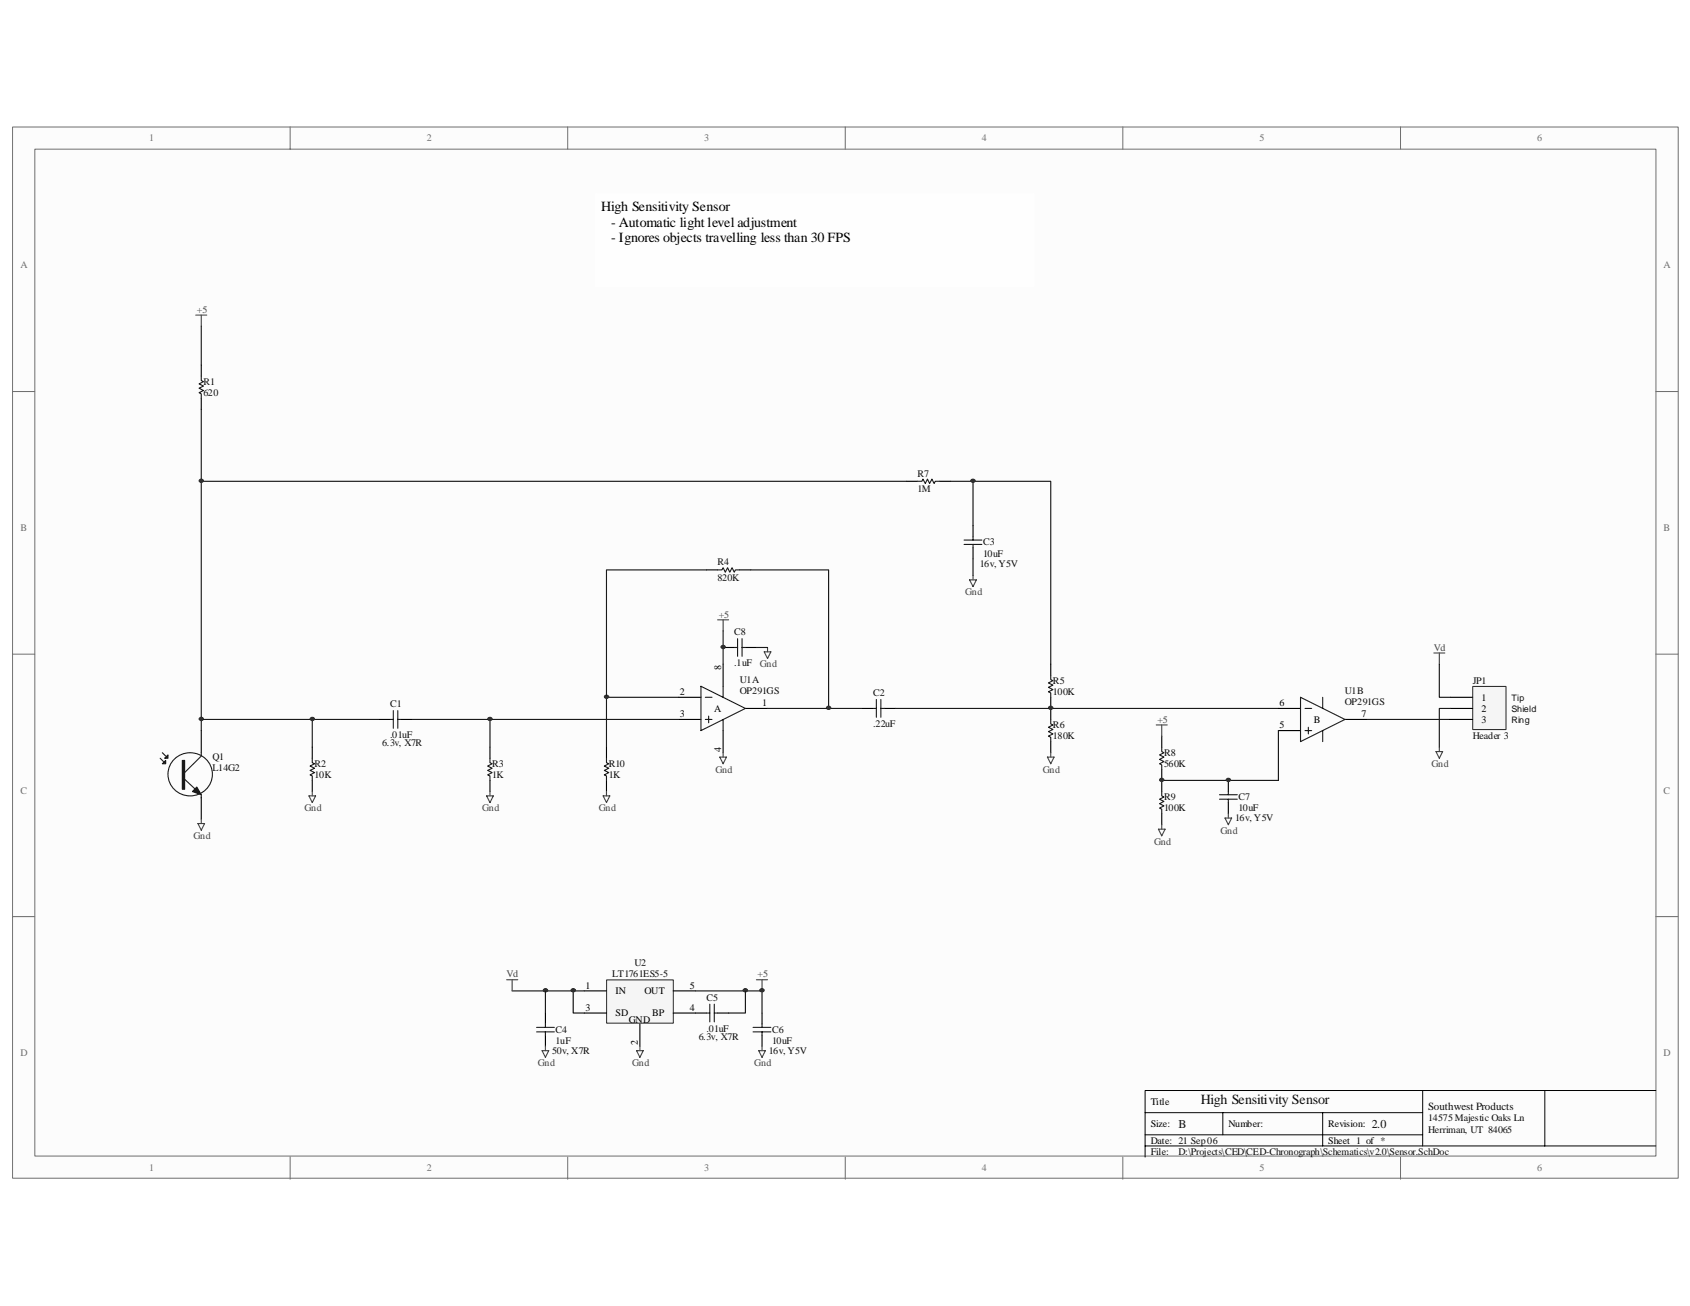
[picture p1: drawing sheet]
<svg xmlns="http://www.w3.org/2000/svg" width="279mm" height="216mm" viewBox="0 0 279 216" stroke-linecap="round" stroke-linejoin="round" font-family="sans-serif">
<path d="M2.1 21h275.4v173.8h-275.4z" fill="#fcfcfc"/>
<path d="M2.1 21h275.4v173.8h-275.4z" fill="none" stroke="#6e6e6e" stroke-width=".17"/>
<path d="M5.8 24.7h268v166.4h-268z" fill="#fcfcfc"/>
<g fill="none" stroke="#6e6e6e" stroke-width=".17">
<path d="M5.8 24.7h268v166.4h-268zM48 21v3.6M93.9 21v3.6M139.7 21v3.6M185.6 21v3.6M231.5 21v3.6M2.1 64.7h3.6M273.7 64.7h3.7M2.1 108.1h3.6M273.7 108.1h3.7M2.1 151.5h3.6M273.7 151.5h3.7"/>
<path d="M48 191.3v3.6M93.9 191.3v3.6M139.7 191.3v3.6M185.6 191.3v3.6M231.5 191.3v3.6"/>
</g>
<path d="M189.3 183.9h45.9M189.3 189.4h84.4M189.3 187.6h45.9M202.2 183.9v3.7M218.7 183.9v5.5M235.2 180.3v9.1M255.4 180.3h-66.1v11M273.7 180.3h-18.3v9.1" fill="none" stroke="#000" stroke-width=".17"/>
<path d="M112.2 115.3h3.7M112.2 118.9h3.7M119.5 109.8v3.7M123.2 117.1h3.7M211.3 117.1h3.7M222.4 118.9h3.6M33.3 120.8v3.6M33.3 131.8v3.6M119.5 120.8v3.6M211.3 120.8h3.7M115 167.5h1.8M118.6 167.5h1.9" fill="none" stroke="#000" stroke-width=".18"/>
<g fill="none" stroke="#1c1c1c" stroke-width=".18">
<path d="M115.9 113.5l7.3 3.6-7.3 3.7zM116.6 115.3h1.1M116.6 118.9h1.1M117.2 118.4v1.1M119.5 113.5v1.8M119.5 118.9v1.9M215 115.3l7.4 3.6-7.4 3.7zM215.8 117.1h1.1M218.7 115.3v1.8M26.5 125.3l.5 .6M26.8 124.4l.6 .6M28.8 125.5a3.6 3.6 0 0 1 5.6 .4 3.6 3.6 0 0 1-1.5 5.4 3.6 3.6 0 0 1-4.5-1.2 3.6 3.6 0 0 1 .4-4.6z"/>
<path d="M30.5 128.8l2.8 2.6v.5M33.3 124.4v.6l-2.8 2.7M215.8 120.8h1.1M216.3 120.2v1.1M218.7 120.8v1.8M116.8 167.5h.5M117.3 166v2.9M118.1 166v2.9M118.1 167.5h.5"/>
</g>
<g fill="#1c1c1c" stroke="#1c1c1c" stroke-width=".18">
<path d="M32.5 130.1l.8 1.3-1.5-.5z"/>
<path d="M27.2 125.3l.6-.5v.5z"/>
<path d="M26.8 126.3l.6-.6v.6z"/>
<path d="M30.1 125.7h.4v4.8h-.4z" fill-rule="evenodd"/>
</g>
<path d="M100.3 162h11v7.1h-11z" fill="#f5f5f5"/>
<path d="M100.3 162h11v7.1h-11z" fill="none" stroke="#262626" stroke-width=".17"/>
<g fill="none" stroke="#000" stroke-width=".18">
<path d="M33.3 60.3v1.9M33.3 65.8v1.9M149.8 79.6h1.9M155.3 79.6h1.9M116.8 94.2h1.8M122.3 94.2h1.8M160.9 86.9v1.8M160.9 90.6v1.8M62.7 118.9h1.8M66.3 118.9h1.9M119.5 107h1.9M123.2 107h1.9"/>
<path d="M142.5 117.1h1.8M146.2 117.1h1.8M173.7 109.8v1.8M173.7 115.3v3.6M51.6 123.5v1.8M51.6 129v1.9M81 123.5v1.8M81 129v1.9M100.3 123.5v1.8M100.3 129v1.9M173.7 122.6v1.8M192.1 121.7v1.8"/>
<path d="M192.1 127.2v3.7M192.1 134.5v1.8M90.2 167.5v1.8M90.2 171.1v1.9M96.6 163.8h3.7M96.6 167.5h3.7M105.8 169.3v3.7M111.3 163.8h3.7M111.3 167.5h3.7M126 167.5v1.8M126 171.1v1.9"/>
</g>
<g fill="none" stroke="#0e0e0e" stroke-width=".18">
<path d="M33.3 53.9v6.4M33.3 67.7v53.1M33.3 79.6h116.5M157.2 79.6h16.5v30.2M160.9 79.6v7.3M116.8 94.2h-16.5v29.3M124.1 94.2h12.9v22.9M160.9 92.4v2.7M33.3 118.9h29.4M51.6 118.9v4.6M68.2 118.9h12.8v4.6M81 118.9h31.2"/>
<path d="M100.3 115.3h11.9M119.5 104.3v5.5M125.1 107h1.8M126.9 117.1h15.6M148 117.1h63.3M226 118.9h13.8M192.1 129h19.2M84.7 163.8h11.9M90.2 163.8v3.7M94.8 163.8v3.7h1.8M115 163.8h11v3.7M123.2 163.8v3.7h-2.7"/>
</g>
<g fill="none" stroke="#1c1c1c" stroke-width=".18">
<path d="M33.3 62.2v.7l.3 .2-.7 .4 .7 .3-.7 .4 .7 .4-.7 .3 .4 .2v.7M151.7 79.6h.7l.2-.4 .4 .7 .3-.7 .4 .7 .4-.7 .3 .7 .2-.3h.7M118.6 94.2h.8l.1-.3 .4 .7 .4-.7 .3 .7 .4-.7 .4 .7 .2-.4h.7M159.4 89.3h2.9M159.4 90h2.9M160.9 88.7v.6M160.9 90v.6M64.5 118.9h.5M65 117.5v2.9M65.8 117.5v2.9M65.8 118.9h.5M121.4 107h.5"/>
<path d="M121.9 105.6v2.9M122.7 105.6v2.9M122.7 107h.5M144.3 117.1h.6M144.9 115.6v3M145.6 115.6v3M145.6 117.1h.6M173.7 111.6v.8l.4 .1-.8 .4 .8 .4-.8 .3 .8 .4-.8 .4 .4 .2v.7M173.7 118.9v.8l.4 .1-.8 .4 .8 .4-.8 .3 .8 .4-.8 .4 .4 .2v.7M51.6 125.3v.8l.4 .2-.7 .3 .7 .4-.7 .4 .7 .3-.7 .4 .3 .2v.7M81 125.3v.8l.4 .2-.8 .3 .8 .4-.8 .4 .8 .3-.8 .4 .4 .2v.7M100.3 125.3v.8l.3 .2-.7 .3 .7 .4-.7 .4 .7 .3-.7 .4 .4 .2v.7"/>
<path d="M192.1 123.5v.7l.3 .2-.7 .4 .7 .4-.7 .3 .7 .4-.7 .4 .4 .1v.8M192.1 130.9v.7l.3 .2-.7 .3 .7 .4-.7 .4 .7 .3-.7 .4 .4 .2v.7M88.7 169.8h3M88.7 170.6h3M90.2 169.3v.5M90.2 170.6v.5M124.5 169.8h2.9M124.5 170.6h2.9M126 169.3v.5M126 170.6v.5"/>
</g>
<g fill="none" stroke="#444" stroke-width=".18">
<path d="M32.4 52.1h1.8M33.3 52.1v1.8M160.3 95.9h1.1l-.5 1.1zM160.9 95.1v.8M118.6 102.5h1.9M119.5 102.5v1.8M126.3 107.8h1.1l-.5 1.1zM126.9 107v.8M191.2 119.8h1.8M192.1 119.8v1.9M237 107.9h1.9M238 107.9v1.9"/>
<path d="M32.7 136.1h1.1l-.5 1.1zM33.3 135.4v.7M51.1 131.6h1.1l-.6 1.1zM51.6 130.9v.7M80.5 131.6h1.1l-.6 1.1zM81 130.9v.7M99.7 131.6h1.1l-.5 1.1zM100.3 130.9v.7M119 125.2h1.1l-.6 1.1zM119.5 124.4v.8M173.2 125.2h1.1l-.6 1.1zM173.7 124.4v.8"/>
<path d="M191.5 137.1h1.1l-.5 1.1zM192.1 136.3v.8M237.4 124.2h1.1l-.5 1.1zM238 123.5v.7M83.8 162h1.8M84.7 162v1.8M89.6 173.7h1.1l-.5 1.1zM90.2 173v.7M105.2 173.7h1.1l-.5 1.1zM105.8 173v.7M125.1 162h1.8M125.4 173.7h1.1l-.5 1.1z"/>
<path d="M126 162v1.8M126 173v.7"/>
</g>
<g fill="#262626" stroke="#262626" stroke-width=".17">
<path d="M122.9 163.6a.41 .41 0 0 1 .7 .1 .35 .35 0 0 1-.4 .3 .35 .35 0 0 1-.3-.4z" fill-rule="evenodd"/>
<path d="M125.7 163.6a.41 .41 0 0 1 .6 .1 .35 .35 0 0 1-.4 .3 .35 .35 0 0 1-.2-.4z" fill-rule="evenodd"/>
<path d="M173.4 116.9a.41 .41 0 0 1 .7 .1 .35 .35 0 0 1-.4 .3 .35 .35 0 0 1-.3-.4z" fill-rule="evenodd"/>
<path d="M80.7 118.7a.41 .41 0 0 1 .7 .2 .35 .35 0 0 1-.4 .2 .35 .35 0 0 1-.3-.4z" fill-rule="evenodd"/>
<path d="M100 115.1a.35 .35 0 0 1 .4-.2 .35 .35 0 0 1 .2 .4 .35 .35 0 0 1-.4 .2 .35 .35 0 0 1-.2-.4z" fill-rule="evenodd"/>
<path d="M160.5 79.3a.35 .35 0 0 1 .5-.1 .35 .35 0 0 1 .2 .4 .35 .35 0 0 1-.5 .2 .35 .35 0 0 1-.2-.5z" fill-rule="evenodd"/>
<circle cx="90.2" cy="163.7" r=".33"/>
<circle cx="94.8" cy="163.7" r=".33"/>
<circle cx="119.6" cy="107" r=".32"/>
<circle cx="33.3" cy="118.9" r=".32"/>
<circle cx="51.7" cy="118.9" r=".33"/>
<circle cx="137" cy="117" r=".33"/>
<circle cx="33.3" cy="79.5" r=".32"/>
</g>
<path d="M98.5 32h72.5v15.3h-72.5z" fill="#fefefe"/>
<path d="M98.5 32h72.5v15.3h-72.5z" fill="none" stroke="#fefefe" stroke-width=".17"/>
<path d="M203.1 129v1.9M203.1 132.7v1.8" fill="none" stroke="#000" stroke-width=".18"/>
<path d="M201.6 131.4h3M201.6 132.1h3M203.1 130.9v.5M203.1 132.1v.6" fill="none" stroke="#1c1c1c" stroke-width=".18"/>
<path d="M202.5 135.2h1.1l-.5 1.1zM203.1 134.5v.7" fill="none" stroke="#444" stroke-width=".18"/>
<g fill="#262626" stroke="#262626" stroke-width=".17">
<circle cx="203.1" cy="128.9" r=".33"/>
<circle cx="192.1" cy="128.9" r=".32"/>
</g>
<path d="M211.3 120.8v8.2" fill="none" stroke="#0e0e0e" stroke-width=".18"/>
<path d="M243.5 113.5h5.5v7.1h-5.5z" fill="#f5f5f5"/>
<path d="M243.5 113.5h5.5v7.1h-5.5z" fill="none" stroke="#262626" stroke-width=".17"/>
<path d="M239.8 115.3h3.7M239.8 117.1h3.7M239.8 118.9h3.7" fill="none" stroke="#000" stroke-width=".18"/>
<path d="M238 109.8v5.5h1.8M239.8 117.1h-1.8v6.4" fill="none" stroke="#0e0e0e" stroke-width=".18"/>
<g font-size="2.3">
<text x="99.4" y="34.9">High Sensitivity Sensor</text>
<text x="101" y="37.5">- Automatic light level adjustment</text>
<text x="101" y="40">- Ignores objects travelling less than 30 FPS</text>
</g>
<text font-size="2.3" fill="#0e0e0e" x="198.5" y="182.5">High Sensitivity Sensor</text>
<g font-size="2" fill="#0e0e0e">
<text x="194.8" y="186.4">B</text>
<text x="226.8" y="186.4">2.0</text>
</g>
<text font-size="1.8" fill="#0e0e0e" x="236.1" y="183.5">Southwest Products</text>
<g font-size="1.7" fill="#706f64">
<text x="24.7" y="23.3">1</text>
<text x="70.5" y="23.3">2</text>
<text x="116.4" y="23.3">3</text>
<text x="162.3" y="23.3">4</text>
<text x="208.2" y="23.3">5</text>
<text x="254.1" y="23.3">6</text>
<text x="3.4" y="44.4">A</text>
<text x="275" y="44.4">A</text>
<text x="3.4" y="87.8">B</text>
<text x="275" y="87.8">B</text>
<text x="3.4" y="131.2">C</text>
<text x="275" y="131.2">C</text>
<text x="3.4" y="174.6">D</text>
<text x="275" y="174.6">D</text>
<text x="24.7" y="193.6">1</text>
<text x="70.5" y="193.6">2</text>
<text x="116.4" y="193.6">3</text>
<text x="162.3" y="193.6">4</text>
<text x="208.2" y="193.6">5</text>
<text x="254.1" y="193.6">6</text>
</g>
<g font-size="1.7" fill="#444">
<text x="32.6" y="51.7">+5</text>
<text x="159.6" y="98.4">Gnd</text>
<text x="118.8" y="102.1">+5</text>
<text x="237" y="107.6">Vd</text>
<text x="125.6" y="110.3">Gnd</text>
<text x="191.3" y="119.5">+5</text>
<text x="118.3" y="127.7">Gnd</text>
<text x="172.4" y="127.7">Gnd</text>
<text x="236.7" y="126.8">Gnd</text>
<text x="50.4" y="134.1">Gnd</text>
<text x="79.7" y="134.1">Gnd</text>
<text x="99" y="134.1">Gnd</text>
<text x="201.8" y="137.8">Gnd</text>
<text x="32" y="138.7">Gnd</text>
<text x="190.8" y="139.6">Gnd</text>
<text x="83.8" y="161.6">Vd</text>
<text x="125.2" y="161.6">+5</text>
<text x="88.9" y="176.2">Gnd</text>
<text x="104.5" y="176.2">Gnd</text>
<text x="124.7" y="176.2">Gnd</text>
</g>
<g font-size="1.7" fill="#0e0e0e">
<text x="33.7" y="65.4">620</text>
<text x="33.7" y="63.6">R1</text>
<text x="151.7" y="81.4">1M</text>
<text x="151.7" y="78.8">R7</text>
<text x="118.6" y="93.5">R4</text>
<text x="162" y="93.7">16v, Y5V</text>
<text x="162.5" y="92">10uF</text>
<text x="162.5" y="90.2">C3</text>
<text x="118.6" y="96">820K</text>
<text x="121.4" y="105">C8</text>
<text x="121.4" y="110.1">.1uF</text>
<text x="122.3" y="112.9">U1A</text>
<text x="174.1" y="113.1">R5</text>
<text x="243.5" y="113.1">JP1</text>
<text x="64.5" y="116.9">C1</text>
<text x="122.3" y="114.7">OP291GS</text>
<text x="144.3" y="115.1">C2</text>
<text x="174.1" y="114.9">100K</text>
<text x="222.4" y="116.5">OP291GS</text>
<text x="222.4" y="114.7">U1B</text>
<text x="35.1" y="125.7">Q1</text>
<text x="63.2" y="123.3">6.3v, X7R</text>
<text x="64.5" y="122">.01uF</text>
<text x="144.3" y="120.2">.22uF</text>
<text x="174.1" y="122.2">180K</text>
<text x="174.1" y="120.4">R6</text>
<text x="192.4" y="125">R8</text>
<text x="243.5" y="122.2">Header 3</text>
<text x="35.1" y="127.5">L14G2</text>
<text x="52" y="128.6">10K</text>
<text x="52" y="126.8">R2</text>
<text x="81.4" y="128.6">1K</text>
<text x="81.4" y="126.8">R3</text>
<text x="100.6" y="128.6">1K</text>
<text x="100.6" y="126.8">R10</text>
<text x="192.4" y="126.8">560K</text>
<text x="192.4" y="134.1">100K</text>
<text x="192.4" y="132.3">R9</text>
<text x="204.2" y="135.8">16v, Y5V</text>
<text x="204.7" y="134.1">10uF</text>
<text x="204.7" y="132.3">C7</text>
<text x="101.2" y="161.6">LT1761ES5-5</text>
<text x="104.9" y="159.8">U2</text>
<text x="116.8" y="165.4">C5</text>
<text x="91.8" y="172.6">1uF</text>
<text x="91.8" y="170.8">C4</text>
<text x="115.5" y="171.9">6.3v, X7R</text>
<text x="116.8" y="170.6">.01uF</text>
<text x="127.6" y="172.6">10uF</text>
<text x="127.6" y="170.8">C6</text>
<text x="91.3" y="174.2">50v, X7R</text>
<text x="127.1" y="174.2">16v, Y5V</text>
<text x="236.1" y="185.4">14575 Majestic Oaks Ln</text>
<text x="194.8" y="190.9">D:\Projects\CED\CED-Chronograph\Schematics\v2.0\Sensor.SchDoc</text>
<text x="236.1" y="187.2">Herriman, UT 84065</text>
</g>
<g font-size="1.7">
<text x="119.2" y="110.7" transform="rotate(-90 119.2 110.7)">8</text>
<text x="112.4" y="114.9">2</text>
<text x="112.4" y="118.6">3</text>
<text x="118.1" y="117.6">A</text>
<text x="126" y="116.7">1</text>
<text x="211.5" y="116.7">6</text>
<text x="217.2" y="119.5">B</text>
<text x="225.1" y="118.6">7</text>
<text x="244.9" y="115.8">1</text>
<text x="244.9" y="117.6">2</text>
<text x="244.9" y="119.5">3</text>
<text x="119.2" y="124.3" transform="rotate(-90 119.2 124.3)">4</text>
<text x="211.5" y="120.4">5</text>
<text x="96.8" y="163.4">1</text>
<text x="96.8" y="167.1">3</text>
<text x="101.7" y="164.3">IN</text>
<text x="101.7" y="168">SD</text>
<text x="106.5" y="164.3">OUT</text>
<text x="107.8" y="168">BP</text>
<text x="114" y="167.1">4</text>
<text x="114" y="163.4">5</text>
<text x="103.9" y="169.1">GND</text>
<text x="105.5" y="172.8" transform="rotate(-90 105.5 172.8)">2</text>
<text x="190.2" y="182.6">Title</text>
<text x="190.2" y="186.3">Size:</text>
<text x="190.2" y="189.1">Date: 21 Sep 06</text>
<text x="190.2" y="190.9">File:</text>
<text x="203.1" y="186.3">Number:</text>
<text x="219.6" y="186.3">Revision:</text>
<text x="219.6" y="189.1">Sheet 1 of *</text>
</g>
<g font-size="1.5" fill="#0e0e0e">
<text x="249.9" y="115.9">Tip</text>
<text x="249.9" y="119.5">Ring</text>
<text x="249.9" y="117.7">Shield</text>
</g>
</svg>
